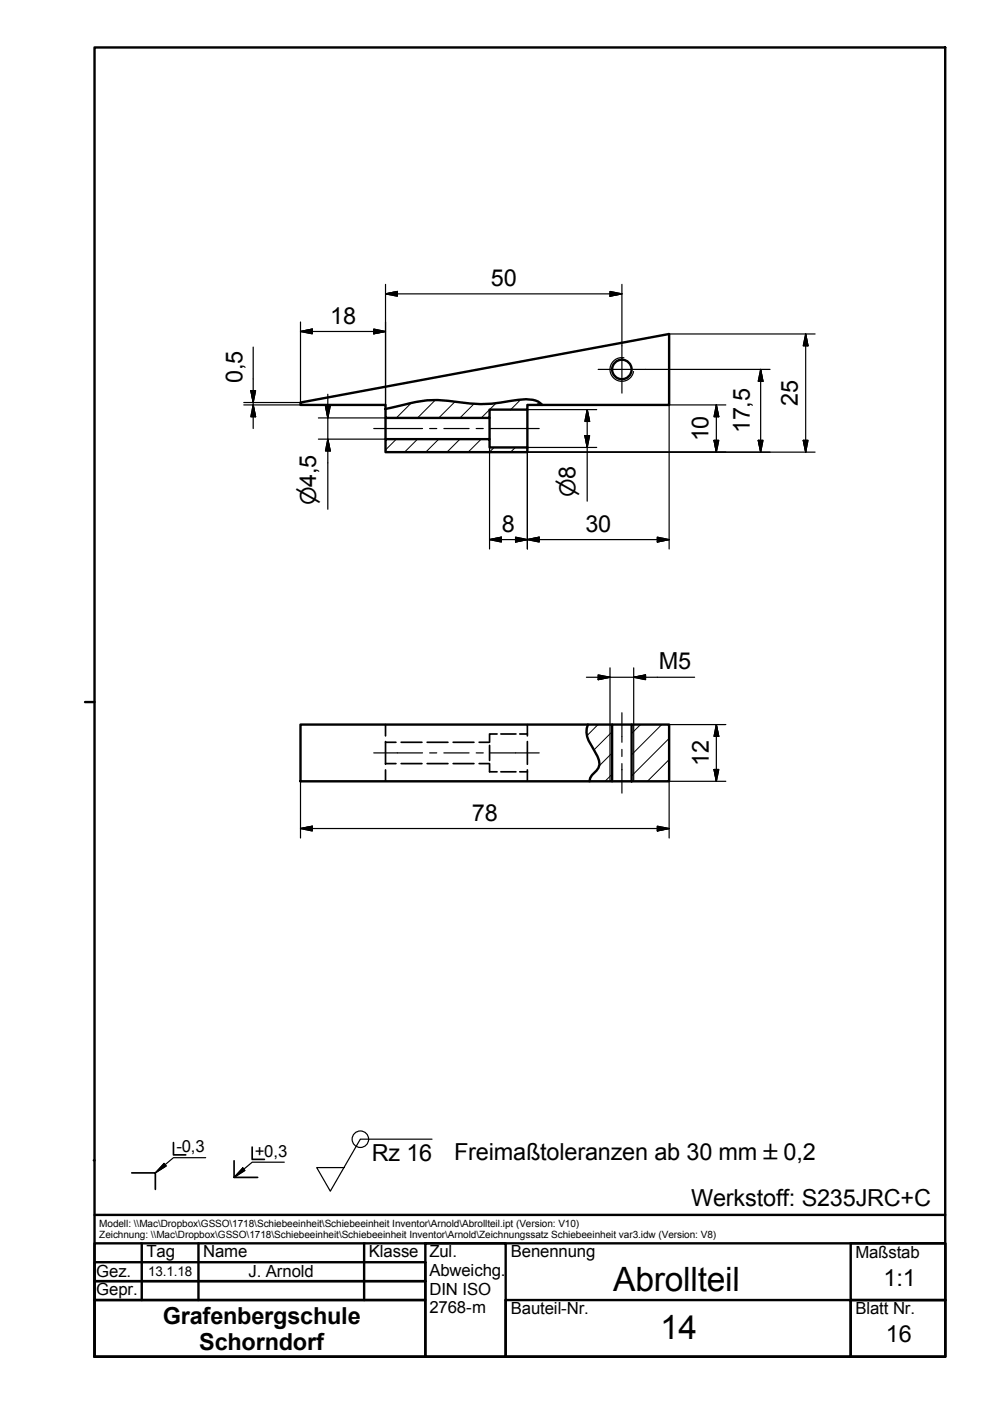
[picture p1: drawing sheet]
<svg xmlns="http://www.w3.org/2000/svg" width="210mm" height="297mm" viewBox="0 0 210 297" stroke-linecap="round" stroke-linejoin="round" font-family="sans-serif">
<!-- layer: Schraffur -->
<g fill="none" stroke="#000" stroke-width=".21">
<path d="M83.9 92.9l-2.3 2.3M87 85.3l-3.1 3.1M88.3 92.9l-2.7 2.8M92.1 84.6l-3.8 3.8M92.8 92.9l-2.7 2.8M96.3 85l-3.5 3.4M97.3 92.9l-2.7 2.8M100.3 85.4l-3 3M101.8 92.9l-2.7 2.8M104.6 94.7l-1.1 1M104.9 85.3l-3.1 3.1M109.1 94.7l-1.1 1"/>
<path d="M110.2 84.5l-2.1 2.2M114.1 85.1l-.5 .6M126.5 153.3l-2.3 2.3M129.5 159.3l-2.8 2.8M129.5 154.8l-3.8 3.9M135.5 153.3l-1.9 1.9M140 153.3l-6.4 6.4M141.6 156.2l-8 8M129.5 163.8l-1.5 1.5M141.6 160.7l-4.6 4.6M141.6 165.2l-.1 .1"/>
</g>
<!-- layer: Sichtbare Kanten(DIN) -->
<g fill="none" stroke="#000" stroke-width=".51">
<path d="M81.6 86.5l3.8-.9a23.8 23.8 0 0 1 11.8-.5 28 28 0 0 0 10.7-.3 9.9 9.9 0 0 1 6 .2l.8 .7h-3.1v1h-8v1.7h-22zM81.6 92.9h22v1.8h8v1h-30zM81.6 88.4v4.5M103.6 88.4v4.5M111.6 86.7v8M114.7 85.7h26.9v-15l-78 14.5v.5h18v.8M63.6 153.3h65.9v12h-65.9zM124.4 153.3a4.1 4.1 0 0 0 .1 3.4l1.9 3.3a2.36 2.36 0 0 1-.2 3l-1 1-.3 .6-.2 .7M129.5 153.3h4.1M133.6 153.3h8v12h-8zM129.5 165.3h4.1"/>
<circle cx="131.6" cy="78.2" r="2.06"/>
</g>
<!-- layer: Gewinde(DIN) -->
<path d="M132 75.7a2.51 2.51 0 0 0-2.9 2 2.51 2.51 0 0 0 2 2.9 2.51 2.51 0 0 0 3-2M129.1 153.3v12M134.1 153.3v12" fill="none" stroke="#000" stroke-width=".25"/>
<!-- layer: Verdeckte Kanten(DIN) -->
<g fill="none" stroke="#000" stroke-width=".36">
<path d="M81.6 153.3v2.4M81.6 156.9v4.8M81.6 157h2.2M84.9 157h4.4M90.4 157h4.4M95.9 157h4.4M101.4 157h2.2M103.6 157.7v3.2M105.2 155.3h-1.6v1.6M106 155.3h3.2M110 155.3h1.6M111.6 153.3v2.4"/>
<path d="M111.6 156.9v4.8M81.6 162.9v2.4M81.6 161.6h2.2M84.9 161.6h4.4M90.4 161.6h4.4M95.9 161.6h4.4M101.4 161.6h2.2M103.6 161.7v1.6h1.6M106 163.3h3.2M110 163.3h1.6M111.6 162.9v2.4"/>
</g>
<!-- layer: Schraffur -->
<path d="M34.7 246.1l.5 .6-2.3 1.4zM51.4 247.1l.4 .5-2.3 1.5z" fill="#000" stroke="#000" stroke-width=".21"/>
<!-- layer: Skizziergeometrie(DIN) -->
<g fill="none" stroke="#000" stroke-width=".51">
<path d="M20 10h180v277h-180zM18 148.5h2M19.9 245.5h.1M20 257h180M20 267h70v4h-70zM20 271h70v4h-70zM20 275h70v12h-70zM20 263h180v24h-180zM30 263v12M42 263v12M77 263v12M90 263h17v24h-17z"/>
<path d="M107 275h73v12h-73zM180 263h20v24h-20v-12h20h-20z"/>
</g>
<path d="M27.9 248.1h5v3.5M36.7 241.7v2.6h2.6M49.5 245.6v3.5h5M53.4 242.7v2.6h2.5" fill="none" stroke="#000" stroke-width=".36"/>
<path d="M34.7 246.1l.5 .6-2.3 1.4zM43.5 244.9h-6.8l-3.8 3.2M51.4 247.1l.4 .5-2.3 1.5zM60.2 245.9h-6.8l-3.9 3.2" fill="none" stroke="#000" stroke-width=".25"/>
<!-- layer: Symbole(DIN) -->
<g fill="none" stroke="#000" stroke-width=".25">
<path d="M91.4 241h-15.2l-6.3 11-2.9-5h5.8"/>
<circle cx="76.3" cy="241" r="1.75"/>
</g>
<g fill="none" stroke="#000" stroke-width=".25">
<path d="M53.6 73.4v17.3M63.6 68.1v17.1h-12M63.6 70.1l2.5-.5v1zM63.6 70.1h18M79.1 69.6l2.5 .5-2.5 .5zM81.6 60.2v25.5M81.6 62.2l2.5-.5v1zM81.6 62.2h50M129.1 61.7l2.5 .5-2.5 .5zM131.6 60.2v13M136.6 78.2h26.3M141.6 70.7h30.9"/>
<path d="M161 78.2v17.5M161 78.2l.4 2.5h-1zM170.5 70.7v25M170.5 70.7l.5 2.5h-1zM51.6 85.7h12M53.1 82.7h1l-.5 2.5zM53.6 85.7l.5 2.5h-1zM67.4 88.4h14.2M67.4 92.9h14.2M68.9 85.9h1l-.5 2.5zM69.4 83.4v24.3M69.4 92.9l.5 2.5h-1z"/>
<path d="M103.6 94.7v21.4M111.6 86.7h14.7M111.6 95.7h60.9M123.8 92.2h1l-.6 2.5zM124.2 86.7v19.3M124.2 86.7l.6 2.5h-1zM126.3 94.7h-14.7v21.4M151.1 93.2h1l-.5 2.5zM151.6 85.7v10M151.6 85.7l.5 2.5h-1zM153.6 85.7h-12v30.4M160.4 93.2h1l-.4 2.5z"/>
<path d="M170 93.2h1l-.5 2.5zM103.6 114.2l2.5-.5v1zM103.6 114.2h38M109.1 113.7l2.5 .5-2.5 .5zM111.6 114.2l2.5-.5v1zM139.1 113.7l2.5 .5-2.5 .5zM124.1 143.3h22.9M126.6 142.8l2.5 .5-2.5 .5zM129.1 141.3v12M134.1 143.3l2.5-.5v1zM134.1 141.3v12M141.6 153.3h12"/>
<path d="M151.6 153.3v12M151.6 153.3l.5 2.5h-1zM63.6 165.3v12M63.6 175.3l2.5-.5v1zM63.6 175.3h78M139.1 174.8l2.5 .5-2.5 .5zM151.1 162.8h1l-.5 2.5zM153.6 165.3h-12v12"/>
</g>
<g fill="#000" stroke="#000" stroke-width=".25">
<path d="M63.6 70.1l2.5-.5zM63.6 70.1l2.5-.5v1zM79.1 70.6l2.5-.5zM79.1 69.6l2.5 .5-2.5 .5zM81.6 62.2l2.5-.5zM81.6 62.2l2.5-.5v1zM129.1 62.7l2.5-.5zM129.1 61.7l2.5 .5-2.5 .5zM170.5 70.7l.5 2.5zM170.5 70.7l.5 2.5h-1zM53.1 82.7l.5 2.5zM53.1 82.7h1l-.5 2.5z"/>
<path d="M53.6 85.7l.5 2.5zM53.6 85.7l.5 2.5h-1zM68.9 85.9l.5 2.5zM68.9 85.9h1l-.5 2.5zM69.4 92.9l.5 2.5zM69.4 92.9l.5 2.5h-1zM123.8 92.2l.4 2.5zM123.8 92.2h1l-.6 2.5zM124.2 86.7l.6 2.5zM124.2 86.7l.6 2.5h-1zM151.1 93.2l.5 2.5zM151.1 93.2h1l-.5 2.5z"/>
<path d="M151.6 85.7l.5 2.5zM151.6 85.7l.5 2.5h-1zM160.4 93.2l.6 2.5zM160.4 93.2h1l-.4 2.5zM161 78.2l.4 2.5zM161 78.2l.4 2.5h-1zM170 93.2l.5 2.5zM170 93.2h1l-.5 2.5zM103.6 114.2l2.5-.5zM103.6 114.2l2.5-.5v1zM109.1 114.7l2.5-.5zM109.1 113.7l2.5 .5-2.5 .5z"/>
<path d="M111.6 114.2l2.5-.5zM111.6 114.2l2.5-.5v1zM139.1 114.7l2.5-.5zM139.1 113.7l2.5 .5-2.5 .5zM126.6 143.8l2.5-.5zM126.6 142.8l2.5 .5-2.5 .5zM134.1 143.3l2.5-.5zM134.1 143.3l2.5-.5v1zM151.6 153.3l.5 2.5zM151.6 153.3l.5 2.5h-1zM63.6 175.3l2.5-.5zM63.6 175.3l2.5-.5v1z"/>
<path d="M139.1 175.8l2.5-.5zM139.1 174.8l2.5 .5-2.5 .5zM151.1 162.8l.5 2.5zM151.1 162.8h1l-.5 2.5z"/>
</g>
<!-- layer: Mittellinie(DIN) -->
<g fill="none" stroke="#000" stroke-width=".25">
<path d="M79.1 90.7h10.3M90.9 90.7h1.5M93.9 90.7h5.4M100.8 90.7h1.5M103.8 90.7h10.3M79.1 159.3h10.3M90.9 159.3h1.5M93.9 159.3h5.4M100.8 159.3h1.5M103.8 159.3h10.3M131.6 150.8v6.2M131.6 158.5v1.5"/>
<path d="M131.6 161.6v6.2"/>
</g>
<!-- layer: Mittelpunktmarkierung(DIN) -->
<path d="M126.6 78.2h10M131.6 73.2v10" fill="none" stroke="#000" stroke-width=".25"/>
<g font-size="7.1">
<text x="129.8" y="273.1">Abrollteil</text>
<text x="139.7" y="283.3">14</text>
</g>
<g font-size="5">
<text x="103.9" y="60.5">50</text>
<text x="69.9" y="68.5">18</text>
<text x="51.3" y="81" transform="rotate(-90 51.3 81)">0,5</text>
<text x="168.8" y="85.9" transform="rotate(-90 168.8 85.9)">25</text>
<text x="149.9" y="93.4" transform="rotate(-90 149.9 93.4)">10</text>
<text x="158.6" y="91.7" transform="rotate(-90 158.6 91.7)">17,5</text>
<text x="106.2" y="112.5">8</text>
<text x="123.9" y="112.5">30</text>
<text x="139.4" y="141.6">M5</text>
<text x="150" y="162" transform="rotate(-90 150 162)">12</text>
<text x="99.9" y="173.6">78</text>
<text x="78.7" y="245.7">Rz 16</text>
<text x="96.1" y="245.4">Freimaßtoleranzen ab 30 mm ±0,2</text>
<text x="146.3" y="255.1">Werkstoff: S235JRC+C</text>
<text x="187" y="272.1">1:1</text>
<text x="34.5" y="280.1">Grafenbergschule</text>
<text x="42.1" y="285.6">Schorndorf</text>
<text x="187.5" y="283.9">16</text>
</g>
<g font-size="4.6">
<text x="66.9" y="106.9" transform="rotate(-90 66.9 106.9)">⌀4,5</text>
<text x="121.8" y="105.2" transform="rotate(-90 121.8 105.2)">⌀8</text>
</g>
<g font-size="3.5">
<text x="37.3" y="243.8">-0,3</text>
<text x="53.9" y="244.8">+0,3</text>
<text x="31" y="266">Tag</text>
<text x="43" y="266">Name</text>
<text x="78.1" y="266">Klasse Zul.</text>
<text x="90.9" y="270">Abweichg.</text>
<text x="108.1" y="266">Benennung</text>
<text x="181" y="266.1">Maßstab</text>
<text x="20.4" y="274.1">Gepr.</text>
<text x="20.4" y="270.1">Gez.</text>
<text x="52.6" y="270.2">J. Arnold</text>
<text x="90.9" y="273.9">DIN ISO</text>
<text x="90.9" y="277.8">2768-m</text>
<text x="108.1" y="278">Bauteil-Nr.</text>
<text x="181" y="278">Blatt Nr.</text>
</g>
<text font-size="2.8" x="31.3" y="270.1">13.1.18</text>
<g font-size="2.1">
<text x="21" y="259.6">Modell: \\Mac\Dropbox\GSSO\1718\Schiebeeinheit\Schiebeeinheit Inventor\Arnold\Abrollteil.ipt (Version: V10)</text>
<text x="21" y="261.9">Zeichnung: \\Mac\Dropbox\GSSO\1718\Schiebeeinheit\Schiebeeinheit Inventor\Arnold\Zeichnungssatz Schiebeeinheit var3.idw (Version: V8)</text>
</g>
</svg>
